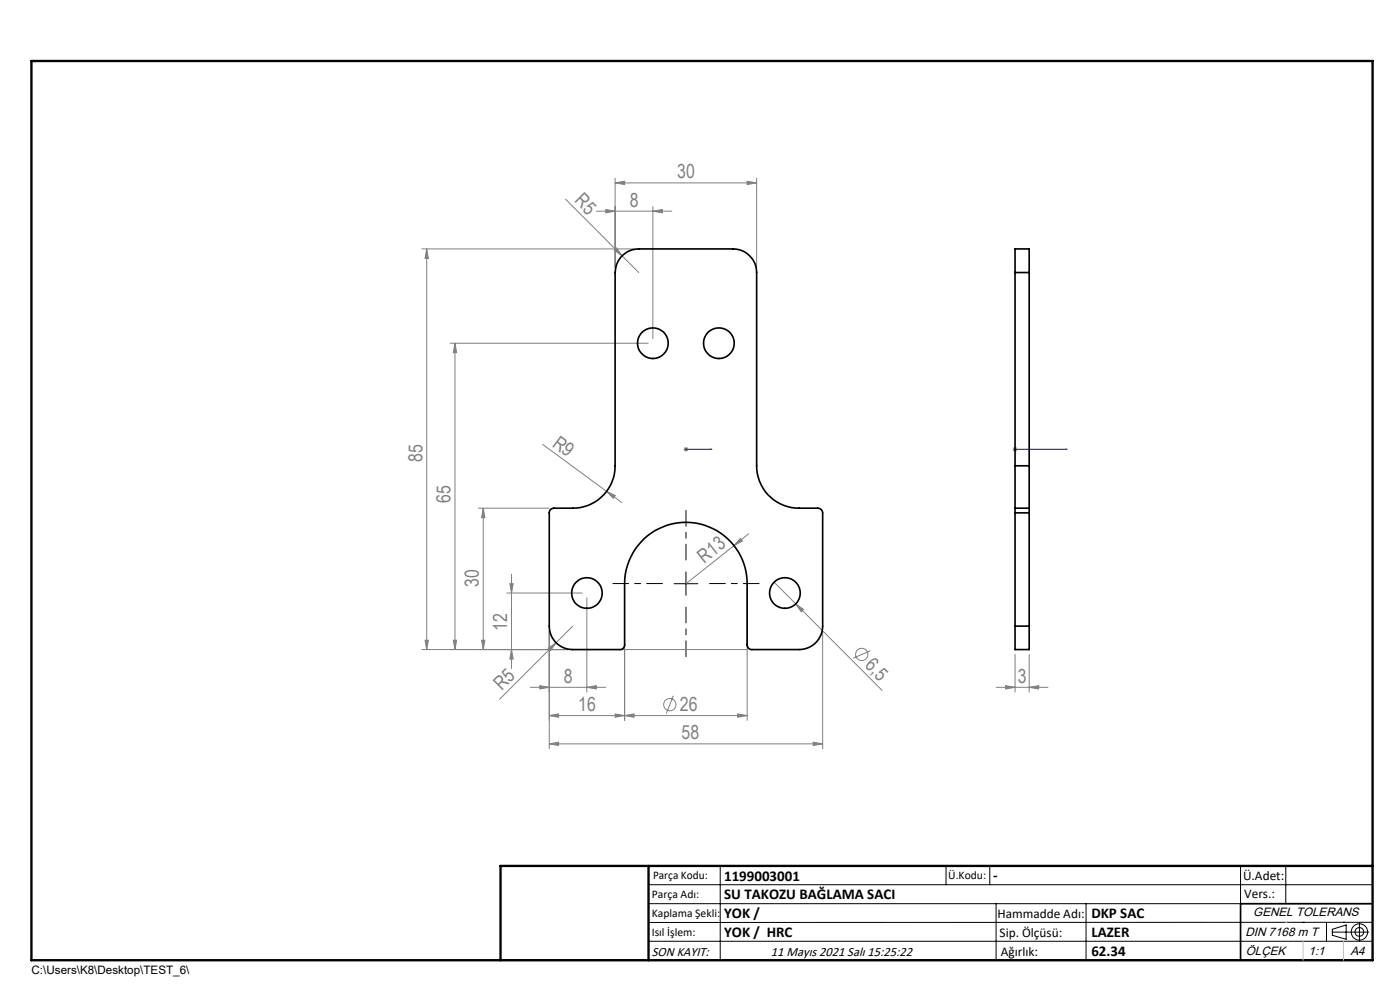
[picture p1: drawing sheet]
<svg xmlns="http://www.w3.org/2000/svg" width="297mm" height="210mm" viewBox="0 0 297 210" stroke-linecap="round" stroke-linejoin="round" font-family="sans-serif">
<g fill="none" stroke="#808080" stroke-width=".21">
<path d="M130.5 38.8l2-.4v.7zM130.5 37.8v19M130.5 38.8h30M158.5 38.4l2 .4-2 .3zM160.5 37.8v19M89.5 52.8h45M90.5 52.8v85M90.5 52.8l.4 2h-.7zM120 42.3l12 12M126.5 44.8h16M128.5 44.4l2 .4-2 .3zM130.8 52.6l1.2 1.7-1.7-1.2z"/>
<path d="M132 54.3l3.5 3.5M138.5 44.8l2-.4v.7zM138.5 43.8v28M95.5 72.8h42M96.5 72.8v65M96.5 72.8l.4 2h-.7zM115.1 94.3l13.6 9.9M145 95.3h1M145.2 95l.7 .7M145.5 94.8v1M145.9 95l-.7 .7M214.8 95.3h1"/>
<path d="M215 95l.7 .7M215.3 94.8v1M215.7 95l-.7 .7M101.5 107.8h15M102.5 107.8l.4 2h-.7zM102.5 107.8v30M128.7 104.2l1.8 .9-.4 .6zM128.7 104.2l3.2 2.4M155.7 115.7l-10.2 8.1M157.1 114.2l.4 .6-1.8 .9zM158.8 113.2l-3.1 2.5M89.5 137.8h69"/>
<path d="M90.2 135.8h.7l-.4 2zM96.2 135.8h.7l-.4 2zM102.2 135.8h.7l-.4 2zM107.5 125.8h16M108.2 123.8h.7l-.4 2zM108.5 137.8l.4 2h-.7zM108.5 121.8v20M116.3 137.5l1.7-1.2-1.2 1.7zM116.5 133.8v25M121.5 132.8l-15.5 15.5M124.5 126.8v20M132.5 124.8v28"/>
<path d="M158.5 124.8v28M164.2 123.5l4.6 4.6M168.8 128.1l1.7 1.2-.5 .5zM168.8 128.1l18.3 18.3M174.5 133.8v25M184.7 138l-3.7 1.6M215.3 138.8v8M218.3 138.8v8M112.5 145.8h16M114.5 145.4l2 .4-2 .3zM116.5 151.8l2-.4v.7zM116.5 157.8l2-.4v.7z"/>
<path d="M116.5 157.8h58M124.5 145.8l2-.4v.7zM130.5 151.4l2 .4-2 .3zM132.5 151.8l2-.4v.7zM142.8 147.6l-1.4 3.7M156.5 151.4l2 .4-2 .3zM158.5 151.8h-42M172.5 157.4l2 .4-2 .3zM211.3 145.8h11M213.3 145.4l2 .4-2 .3zM218.3 145.8l2-.4v.7z"/>
<circle cx="182.8" cy="138.8" r="1.31"/>
<circle cx="142.1" cy="149.5" r="1.3"/>
</g>
<g fill="none" stroke="#000" stroke-width=".21">
<path d="M143 123.8h5M145.5 121.3v5M137.6 187.7h153.6M137.6 191.7h153.6M137.6 199.7h153.6M152.8 183.7v20M200.7 183.7v4M210 183.7v4M211.3 191.7v12M230.4 191.7v12M263.2 183.7v20M272.8 183.7v8"/>
<path d="M276.4 195.6h.1M281.4 195.6v4.1M282.6 197.7h7.8M282.6 197.1l3-.9v3l-3-.8zM285 195.6h.1M288.4 195.8v3.8M291.2 195.6l-153.6 .1"/>
<circle cx="288.4" cy="197.7" r="1.74"/>
<circle cx="288.4" cy="197.7" r=".93"/>
</g>
<path d="M145.4 95.3h.3zM145.5 95.3h.1M145.5 95.3h5.5M151 95.3h-.5h.5M215.2 95.3h.3zM215.3 95.3h.1M215.3 95.3h11.1M226.4 95.3h-.6h.6" fill="none" stroke="#00f" stroke-width=".21"/>
<path d="M145.5 118.8v-10.5M140.5 123.8h-10.5M145.5 128.8v10.5M150.5 123.8h10.5" fill="none" stroke="#000" stroke-width=".21" stroke-dasharray="15.2 1.3 1.3 1.3" stroke-dashoffset="11.9"/>
<path d="M291.2 191.7h-28v12M106.2 203.7h185" fill="none" stroke="#000" stroke-width=".35"/>
<path d="M6.7 12.9h284.5v190.8h-284.5zM137.6 183.7v20M291.2 183.7h-185v20" fill="none" stroke="#000" stroke-width=".5"/>
<path d="M272.8 195.6h.1M276.4 199.7v4M285 199.7v4" fill="none" stroke="#c0c0c0" stroke-width=".21"/>
<g fill="#00f">
<path d="M150.5 95.3h.5zM145.4 95.3h.3z"/>
<path d="M215.2 95.3h.3zM225.8 95.3h.6z"/>
</g>
<g fill="#808080">
<path d="M130.8 52.6l1.2 1.7-1.7-1.2z"/>
<path d="M128.7 104.2l1.8 .9-.4 .6z"/>
<path d="M157.1 114.2l.4 .6-1.8 .9z"/>
<path d="M116.3 137.5l1.7-1.2-1.2 1.7z"/>
<path d="M168.8 128.1l1.7 1.2-.5 .5z"/>
<path d="M218.3 145.8l2-.4v.7zM213.3 145.4l2 .4-2 .3z"/>
<path d="M132.5 151.8l2-.4v.7zM156.5 151.4l2 .4-2 .3z"/>
<path d="M130.5 38.8l2-.4v.7zM158.5 38.4l2 .4-2 .3zM128.5 44.4l2 .4-2 .3zM138.5 44.8l2-.4v.7z"/>
<path d="M114.5 145.4l2 .4-2 .3zM124.5 145.8l2-.4v.7zM116.5 151.8l2-.4v.7zM130.5 151.4l2 .4-2 .3z"/>
<path d="M172.5 157.4l2 .4-2 .3zM116.5 157.8l2-.4v.7z"/>
<path d="M90.5 52.8l.4 2h-.7zM90.2 135.8h.7l-.4 2z"/>
<path d="M102.2 135.8h.7l-.4 2zM102.5 107.8l.4 2h-.7zM108.5 137.8l.4 2h-.7zM108.2 123.8h.7l-.4 2zM96.2 135.8h.7l-.4 2zM96.5 72.8l.4 2h-.7z"/>
</g>
<g fill="none" stroke="#000" stroke-width=".35">
<path d="M131.8 54.5l1.4-1.1 1.7-.6h20.6a5 5 0 0 1 5 5v41a8.9 8.9 0 0 0 9 9h4a1.02 1.02 0 0 1 1 1v24a5 5 0 0 1-5 5h-10a.97 .97 0 0 1-1-1v-13a13 13 0 0 0-13-13 13 13 0 0 0-13 13v13a.96 .96 0 0 1-1 1h-10a4.9 4.9 0 0 1-5-5v-24a.96 .96 0 0 1 1-1 17.5 17.5 0 0 0 6.5-.4 8.9 8.9 0 0 0 6.5-8.6v-41l.3-1.8zM215.3 57.8v-5h3v5M215.3 57.8v41M215.3 57.8h3M218.3 57.8v41M215.3 98.8v9M215.3 98.8h3M218.3 98.8v9M215.3 107.8v1M215.3 107.8h3M215.3 108.8v24M215.3 108.8h3"/>
<path d="M218.3 107.8v1M218.3 108.8v24M215.3 132.8v5h3v-5M215.3 132.8h3"/>
<circle cx="138.5" cy="72.8" r="3.3"/>
<circle cx="152.5" cy="72.8" r="3.3"/>
<circle cx="124.5" cy="125.8" r="3.2"/>
<circle cx="166.5" cy="125.8" r="3.3"/>
</g>
<g font-size="4.1" fill="#808080">
<text x="143.7" y="37.9">30</text>
<text x="121.8" y="42.7" transform="rotate(45 121.8 42.7)">R5</text>
<text x="133.6" y="43.9">8</text>
<text x="117" y="94.5" transform="rotate(37 117 94.5)">R9</text>
<text x="89.6" y="97.9" transform="rotate(-90 89.6 97.9)">85</text>
<text x="95.6" y="106.8" transform="rotate(-90 95.6 106.8)">65</text>
<text x="149.4" y="119.6" transform="rotate(-38 149.4 119.6)">R13</text>
<text x="101.6" y="124.5" transform="rotate(-90 101.6 124.5)">30</text>
<text x="107.6" y="133.8" transform="rotate(-90 107.6 133.8)">12</text>
<text x="183.3" y="141.3" transform="rotate(45 183.3 141.3)">6,5</text>
<text x="106.5" y="146.6" transform="rotate(-45 106.5 146.6)">R5</text>
<text x="119.6" y="144.9">8</text>
<text x="215.9" y="144.9">3</text>
<text x="122.7" y="150.9">16</text>
<text x="144.3" y="150.9">26</text>
<text x="144.6" y="156.9">58</text>
</g>
<g font-size="3.2">
<text x="153.6" y="186.8">1199003001</text>
<text x="153.6" y="190.8">SU TAKOZU BAĞLAMA SACI</text>
<text x="210.7" y="186.6">-</text>
<text x="153.6" y="194.8">YOK /</text>
<text x="231.5" y="194.8">DKP SAC</text>
<text x="153.6" y="198.8">YOK / HRC</text>
<text x="231.5" y="198.7">LAZER</text>
<text x="231.5" y="202.8">62.34</text>
</g>
<g font-size="2.8">
<text x="263.7" y="186.7">Ü.Adet:</text>
<text x="263.9" y="190.5">Vers.:</text>
<text x="211.6" y="194.8">Hammadde Adı:</text>
<text x="138.3" y="202.8">SON KAYIT:</text>
<text x="163.6" y="202.8">11 Mayıs 2021 Salı 15:25:22</text>
<text x="212.1" y="198.7">Sip. Ölçüsü:</text>
<text x="212.3" y="202.7">Ağırlık:</text>
</g>
<g font-size="2.6">
<text x="265.9" y="194.4">GENEL TOLERANS</text>
<text x="264.2" y="198.5">DIN 7168 m T</text>
<text x="264.3" y="202.6">ÖLÇEK</text>
<text x="277.6" y="202.6">1:1</text>
<text x="286.5" y="202.6">A4</text>
</g>
<g font-size="2.5">
<text x="138.3" y="190.5">Parça Adı:</text>
<text x="138.5" y="186.5">Parça Kodu:</text>
<text x="201.2" y="186.5">Ü.Kodu:</text>
<text x="138.3" y="194.5">Kaplama Şekli:</text>
<text x="138.3" y="198.6">Isıl İşlem:</text>
<text x="6.7" y="206.7">C:\Users\K8\Desktop\TEST_6\</text>
</g>
</svg>
